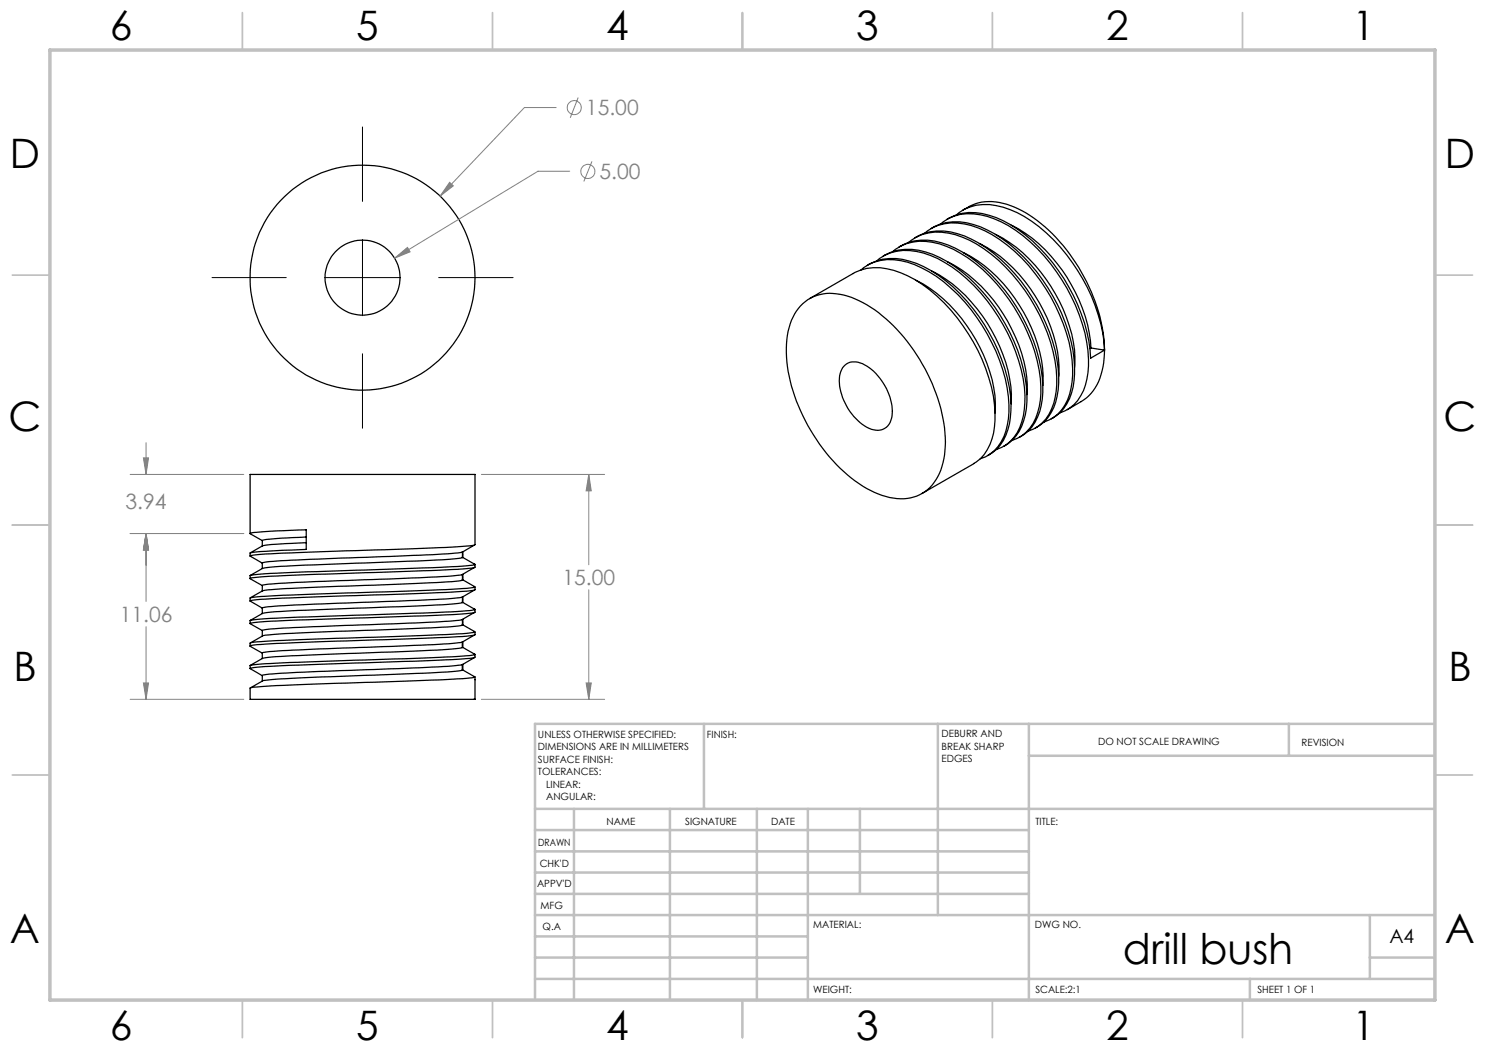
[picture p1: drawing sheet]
<svg xmlns="http://www.w3.org/2000/svg" width="297mm" height="210mm" viewBox="0 0 297 210" stroke-linecap="round" stroke-linejoin="round" font-family="sans-serif">
<g fill="none" stroke="#000" stroke-width=".25">
<path d="M170.7 54.7a10.5 10.5 0 0 1 9.5-.1 30.3 30.3 0 0 1 13.5 12.2 31.7 31.7 0 0 1 5.3 17.2 10.3 10.3 0 0 1-3.8 8.4l-.5 .3M170.7 54.7l-8.8 5M172.2 54a9.6 9.6 0 0 1 9.3-1.6 27.7 27.7 0 0 1 13.9 11.2 32.9 32.9 0 0 1 6.4 18.8 11.3 11.3 0 0 1-2.9 7.7 5.9 5.9 0 0 1-2.9 1.6M173.5 53.1a9.6 9.6 0 0 1 8.4-.9 26.2 26.2 0 0 1 12.8 9.6 34.6 34.6 0 0 1 7.5 19 12.1 12.1 0 0 1-3 9.1l-1.3 1M175.4 52.2a9.6 9.6 0 0 1 9.3-1.6 26.2 26.2 0 0 1 12.7 9.6 34.9 34.9 0 0 1 7.6 19 12 12 0 0 1-3 9.1l-.8 .7-2 .9M176.6 51.2a9.9 9.9 0 0 1 8.5-.8 26.5 26.5 0 0 1 12.7 9.5 33.2 33.2 0 0 1 7.6 20.5 10.6 10.6 0 0 1-3.8 8.4l-.9 .5M178.5 50.3a9.7 9.7 0 0 1 9.4-1.5 28.1 28.1 0 0 1 13.9 11.1 32.9 32.9 0 0 1 6.4 18.8 10.5 10.5 0 0 1-3.8 8.4l-2 1M180.2 49.2l-.4 .2M180.2 49.2a10.7 10.7 0 0 1 9.5-.2 31.2 31.2 0 0 1 14.5 13.9 29.6 29.6 0 0 1 4.3 16.9 9.2 9.2 0 0 1-4.2 7.4M181.7 48.5a9.7 9.7 0 0 1 9.4-1.6 28.1 28.1 0 0 1 13.9 11.2 32.9 32.9 0 0 1 6.3 18.8 10.5 10.5 0 0 1-3.7 8.4l-2 .9M183 47.5a9.9 9.9 0 0 1 8.5-.8 27.8 27.8 0 0 1 13.9 11.1 32.9 32.9 0 0 1 6.3 18.9 10.3 10.3 0 0 1-3.7 8.4l-.5 .3M183.2 56a30.8 30.8 0 0 1 14.7 18.3 19.5 19.5 0 0 1 1.1 8.3"/>
<path d="M184.9 46.7a9.6 9.6 0 0 1 9.4-1.6 28.1 28.1 0 0 1 13.8 11.1 32.9 32.9 0 0 1 6.4 18.9 11.3 11.3 0 0 1-2.9 7.7 7.6 7.6 0 0 1-2.8 1.6M186.2 45.7a9.8 9.8 0 0 1 8.5-.8 27.8 27.8 0 0 1 13.8 11.1 33.6 33.6 0 0 1 6.4 17.5 11.9 11.9 0 0 1-2.9 9.1l-1.4 .9M186.3 54.2a29.3 29.3 0 0 1 13.6 15 24.5 24.5 0 0 1 2.3 11.6M188.1 44.8a8.8 8.8 0 0 1 8-1.8 22.3 22.3 0 0 1 11.4 6.8 36.5 36.5 0 0 1 10.1 20.4 14.1 14.1 0 0 1-2.1 9.9 7.3 7.3 0 0 1-3.6 2.5M189.4 43.9a9.8 9.8 0 0 1 8.4-.8 26.4 26.4 0 0 1 12.8 9.5 34.9 34.9 0 0 1 7.5 19l2.8-1.6M189.5 52.4a29.3 29.3 0 0 1 13.6 14.9 23.3 23.3 0 0 1 2.3 11.6M191.3 43a9.4 9.4 0 0 1 9.3-1.6 26.2 26.2 0 0 1 12.8 9.6 34.6 34.6 0 0 1 7.5 19M192.5 42a9.8 9.8 0 0 1 9.6-.9 28.3 28.3 0 0 1 13.1 11.5 33.7 33.7 0 0 1 5.7 17.4M192.7 50.5a30.4 30.4 0 0 1 14.8 18.3 21.2 21.2 0 0 1 1.1 8.3M195.9 48.7a29.1 29.1 0 0 1 12.8 13.4 25.6 25.6 0 0 1 3 13.2M199.1 46.9a29.8 29.8 0 0 1 13.5 14.9 23.8 23.8 0 0 1 2.3 11.6M202.2 45a29.4 29.4 0 0 1 13.6 15 26.5 26.5 0 0 1 2.4 9.6"/>
<path d="M160.1 61.2a8.6 8.6 0 0 1 8.7-2.2 24.2 24.2 0 0 1 12 8.5 35.5 35.5 0 0 1 8.3 20.9 13.1 13.1 0 0 1-3.1 9.1 8.6 8.6 0 0 1-8.8 1.8 25.1 25.1 0 0 1-12.7-9.6 33.9 33.9 0 0 1-7.2-20.1 12.5 12.5 0 0 1 2.8-8.4zM169.1 73a3.6 3.6 0 0 1 4.3 .2 11.3 11.3 0 0 1 5 10.1 3 3 0 0 1-4.6 2.4 11.3 11.3 0 0 1-5.9-10.5l.6-1.7zM218.2 69.6l2.7 .4M218.2 69.6l-.2 .1M220.9 70a13.1 13.1 0 0 1-3.1 9.1l-1.5 1.2-2.8 1.6M194.8 92.7l-10.4 6M197.9 90.9l-.3 .2M204.3 87.2l-.4 .2M207.5 85.4l-.4 .2M210.7 83.5l-.4 .3M50 115.7l2.5 1.4M50 106.7l2.5 1.4"/>
<path d="M50 106.7v-11.8h45v14a33.6 33.6 0 0 1-7.2 .6l-14.8 .6a404 404 0 0 0-22.7 1l-.2 .1M50 115.1v.6M50.1 106.7l.7-.2 2.3-.2 8.1-.3v3.9l-9.1 .4-2 .3M52.5 117.1v1.1M52.5 108.1v1.1M61.2 108.5l-7.5 .5a4 4 0 0 0-2.4 .9l-1.3 .7v.6l2.5 1.4M61.2 107.4l-4.8 .2a11.7 11.7 0 0 0-3.9 .5M92.4 119.4a336.1 336.1 0 0 1-24.7 1.2l-10.9 .5a15.4 15.4 0 0 0-4.3 .5v1.1M92.4 114.9a312.4 312.4 0 0 1-24.4 1.2l-11.9 .6-2.4 .1-1.2 .3M92.5 115.9l2.5 1.5-.2 .1a734.4 734.4 0 0 1-33.3 1.4l-9.4 .4-2 .3M92.5 111.4l2.4 1.4v.2a239.1 239.1 0 0 1-20 .9 340.8 340.8 0 0 0-24.8 1.2M92.5 119.4v1.1a284.7 284.7 0 0 1-22.9 1.2l-13.5 .6a8.5 8.5 0 0 0-6.1 1.8"/>
<path d="M92.5 110.4v1.1a284.7 284.7 0 0 1-22.9 1.2l-15.9 .8a4 4 0 0 0-2.4 .9l-1.3 .7M92.6 119.3v1.2M92.6 114.9v1.1M92.6 110.3v1.2M94.9 113.5l-2.4 1.4v1.2a281 281 0 0 1-21.2 1 214.6 214.6 0 0 0-18.8 1.1l-2.5 1.4v.6l2.5 1.4M94.9 118l-2.5 1.4M94.9 109l-2.5 1.4a375.8 375.8 0 0 1-25.7 1.3l-10.5 .4a11.9 11.9 0 0 0-3.7 .5v1.1M95 117.4v.6l-.2 .1a734.4 734.4 0 0 1-33.3 1.3l-6.2 .3a19.1 19.1 0 0 0-5.3 .5h.1M95 112.9l-.1 .6a239.1 239.1 0 0 1-20 1 340.8 340.8 0 0 0-24.8 1.1v.1M50 129.2l2.5 1.4M50 124.7l2.5 1.4M50 133.7l2.5 1.4"/>
<path d="M50 137.6v2.3h45M50 124.1v.6M50 128.6v.6M50 133.1v.6M52.5 126.1v1.1M92.4 133a328.6 328.6 0 0 1-24.1 1.1 154.3 154.3 0 0 0-15.8 1v1.1M92.4 123.9a275.6 275.6 0 0 1-21.8 1.2 200.2 200.2 0 0 0-18.1 .9v.1M92.5 133.9l2.5 1.5-.2 .1a616.5 616.5 0 0 1-31.4 1.3l-9.3 .4-3.3 .2-.7 .2M92.5 129.4l2.5 1.5a33.6 33.6 0 0 1-7.2 .6l-14.8 .5a324.5 324.5 0 0 0-22.7 1l-.2 .1M92.5 124.9l2.5 1.5-.2 .1a616.5 616.5 0 0 1-31.4 1.3l-8.1 .3a22.2 22.2 0 0 0-5.2 .5M92.5 120.4l2.5 1.5a33.6 33.6 0 0 1-7.2 .6l-12.9 .4a340.8 340.8 0 0 0-24.8 1.2M92.5 128.4v1.1a284.7 284.7 0 0 1-22.9 1.2l-13.5 .6a8.5 8.5 0 0 0-6.1 1.8"/>
<path d="M92.5 123.9v1.2a211.6 211.6 0 0 1-19.5 1 263.3 263.3 0 0 0-20.5 1.1l-2.5 1.4M92.5 132.9v1.1a284.7 284.7 0 0 1-22.9 1.2 156.3 156.3 0 0 0-17.1 1l-2.5 1.4M92.6 132.8v1.2M92.6 128.4v1.1M92.6 123.9v1.1M94.8 139.8l.2 .1M94.9 127l-2.5 1.4a350.6 350.6 0 0 1-25.4 1.3l-13.6 .7-.9 .2v1.1M94.9 122.5l-2.5 1.4M94.9 131.5l-2.5 1.5M95 130.9v.5a33.6 33.6 0 0 1-7.2 .6l-14.8 .6a324.5 324.5 0 0 0-22.7 1l-.2 .1M95 126.4v.6l-.2 .1a616.5 616.5 0 0 1-31.4 1.3l-8.1 .3a19.1 19.1 0 0 0-5.3 .5h.1M95 121.9l-.1 .6a239.1 239.1 0 0 1-20 1 340.8 340.8 0 0 0-24.8 1.1v.1"/>
<path d="M95 135.4v4.5"/>
<circle cx="72.5" cy="55.5" r="22.5"/>
<circle cx="72.5" cy="55.5" r="7.5"/>
</g>
<g fill="none" stroke="#808080" stroke-width=".2">
<path d="M115.6 19.5l-1.5 4.1M89.9 36.5l.8 .7-2.7 2zM111.2 21.5h-6.3l-16.9 17.7M113.9 34.2h-6.3l-28.7 17.4M118.4 32.3l-1.6 4M78.9 51.6l2.6-2.1 .5 .9zM26 94.9h22.8M28.7 91.6h1l-.5 3.3zM29.2 88.5v6.4M96.3 94.9h24.6M117.8 94.9l.5 3.3h-1.1zM117.8 94.9v18.1"/>
<path d="M26 106.7h22.8M29.2 106.7l.5 3.3h-1zM29.2 106.7v13.6M117.8 118v21.9M26 139.9h22.8M28.7 136.6h1l-.5 3.3zM29.2 125.3v14.6M96.3 139.9h24.6M117.2 136.6h1.1l-.5 3.3z"/>
<circle cx="114.9" cy="21.5" r="1.41"/>
<circle cx="117.6" cy="34.3" r="1.41"/>
</g>
<path d="M72.5 25.4v14.9M42.4 55.5h14.9M64.9 55.5h15.2M72.5 47.9v15.2M87.7 55.5h14.9M72.5 70.8v14.8" fill="none" stroke="#000" stroke-width=".2"/>
<g fill="none" stroke="#c0c0c0" stroke-width=".35">
<path d="M48.5 2.5v7.5M98.5 2.5v7.5M148.5 2.5v7.5M198.5 2.5v7.5M248.5 2.5v7.5M2.5 55h7.5M287 55h7.5M2.5 105h7.5M287 105h7.5M2.5 155h7.5M287 155h7.5M48.5 200v7.5"/>
<path d="M98.5 200v7.5M148.5 200v7.5M198.5 200v7.5M248.5 200v7.5"/>
</g>
<g fill="none" stroke="#c0c0c0" stroke-width=".5">
<path d="M140.8 144.8v17M187.6 144.8v38.2M205.8 144.8v55.2M205.8 151.2h81.2M257.8 144.8v6.4M287 144.8h-180v55.2M107 161.8h180M107 178.8h98.8M107 174.5h98.8M107 170.3h98.8M107 166h98.8M114.8 161.8v38.2"/>
<path d="M134 161.8v38.2M151.4 161.8v38.2M161.6 161.8v38.2M172 161.8v17M107 195.8h180M107 191.5h54.6M107 187.3h54.6M107 183h180M250 195.8v4.2M274 191.5h13M274 183v12.8"/>
</g>
<path d="M10 10h277v190h-277z" fill="none" stroke="#c0c0c0" stroke-width=".7"/>
<path d="M89.9 36.5l-1.9 2.7 2.7-2zM78.9 51.6l3.1-1.2-.5-.9zM117.8 94.9l.5 3.3h-1.1zM117.2 136.6h1.1l-.5 3.3zM29.2 106.7l.5 3.3h-1zM28.7 136.6h1l-.5 3.3zM28.7 91.6h1l-.5 3.3zM29.2 106.7l.5 3.3h-1z" fill="#808080"/>
<text font-size="8.5" x="224.6" y="192.7">drill bush</text>
<g font-size="8.1">
<text x="22" y="8">6</text>
<text x="71.2" y="8">5</text>
<text x="121.2" y="8">4</text>
<text x="171.3" y="8">3</text>
<text x="221.3" y="8">2</text>
<text x="270.5" y="8">1</text>
<text x="2" y="33.6">D</text>
<text x="289" y="33.6">D</text>
<text x="1.7" y="86.1">C</text>
<text x="288.7" y="86.1">C</text>
<text x="2.7" y="136.1">B</text>
<text x="289.7" y="136.1">B</text>
<text x="2" y="188.6">A</text>
<text x="289" y="188.6">A</text>
<text x="22" y="208">6</text>
<text x="71.2" y="208">5</text>
<text x="121.2" y="208">4</text>
<text x="171.3" y="208">3</text>
<text x="221.3" y="208">2</text>
<text x="270.5" y="208">1</text>
</g>
<g font-size="4.2" fill="#808080">
<text x="117.2" y="23.1">15.00</text>
<text x="119.9" y="35.8">5.00</text>
<text x="25.1" y="101.8">3.94</text>
<text x="112.5" y="117">15.00</text>
<text x="23.9" y="124.4">11.06</text>
</g>
<text font-size="3.9" x="277.9" y="188.5">A4</text>
<g font-size="2">
<text x="107.6" y="147.6">UNLESS OTHERWISE SPECIFIED:</text>
<text x="141.4" y="147.6">FINISH:</text>
<text x="188.3" y="147.5">DEBURR AND</text>
<text x="188.3" y="150">BREAK SHARP</text>
<text x="219.6" y="149">DO NOT SCALE DRAWING</text>
<text x="260.3" y="149.2">REVISION</text>
<text x="107.6" y="150.1">DIMENSIONS ARE IN MILLIMETERS</text>
<text x="107.6" y="152.6">SURFACE FINISH:</text>
<text x="107.6" y="155.1">TOLERANCES:</text>
<text x="188.3" y="152.5">EDGES</text>
<text x="109.2" y="157.6">LINEAR:</text>
<text x="109.2" y="160.1">ANGULAR:</text>
<text x="121.3" y="165">NAME</text>
<text x="137" y="164.9">SIGNATURE</text>
<text x="154.2" y="164.9">DATE</text>
<text x="207.1" y="164.9">TITLE:</text>
<text x="107.6" y="169.1">DRAWN</text>
<text x="107.9" y="173.3">CHK'D</text>
<text x="107.4" y="177.4">APPV'D</text>
<text x="108.1" y="181.8">MFG</text>
<text x="108.5" y="186">Q.A</text>
<text x="162.6" y="185.5">MATERIAL:</text>
<text x="207" y="185.5">DWG NO.</text>
<text x="162.6" y="198.5">WEIGHT:</text>
<text x="207.1" y="198.6">SCALE:2:1</text>
<text x="251.5" y="198.6">SHEET 1 OF 1</text>
</g>
</svg>
